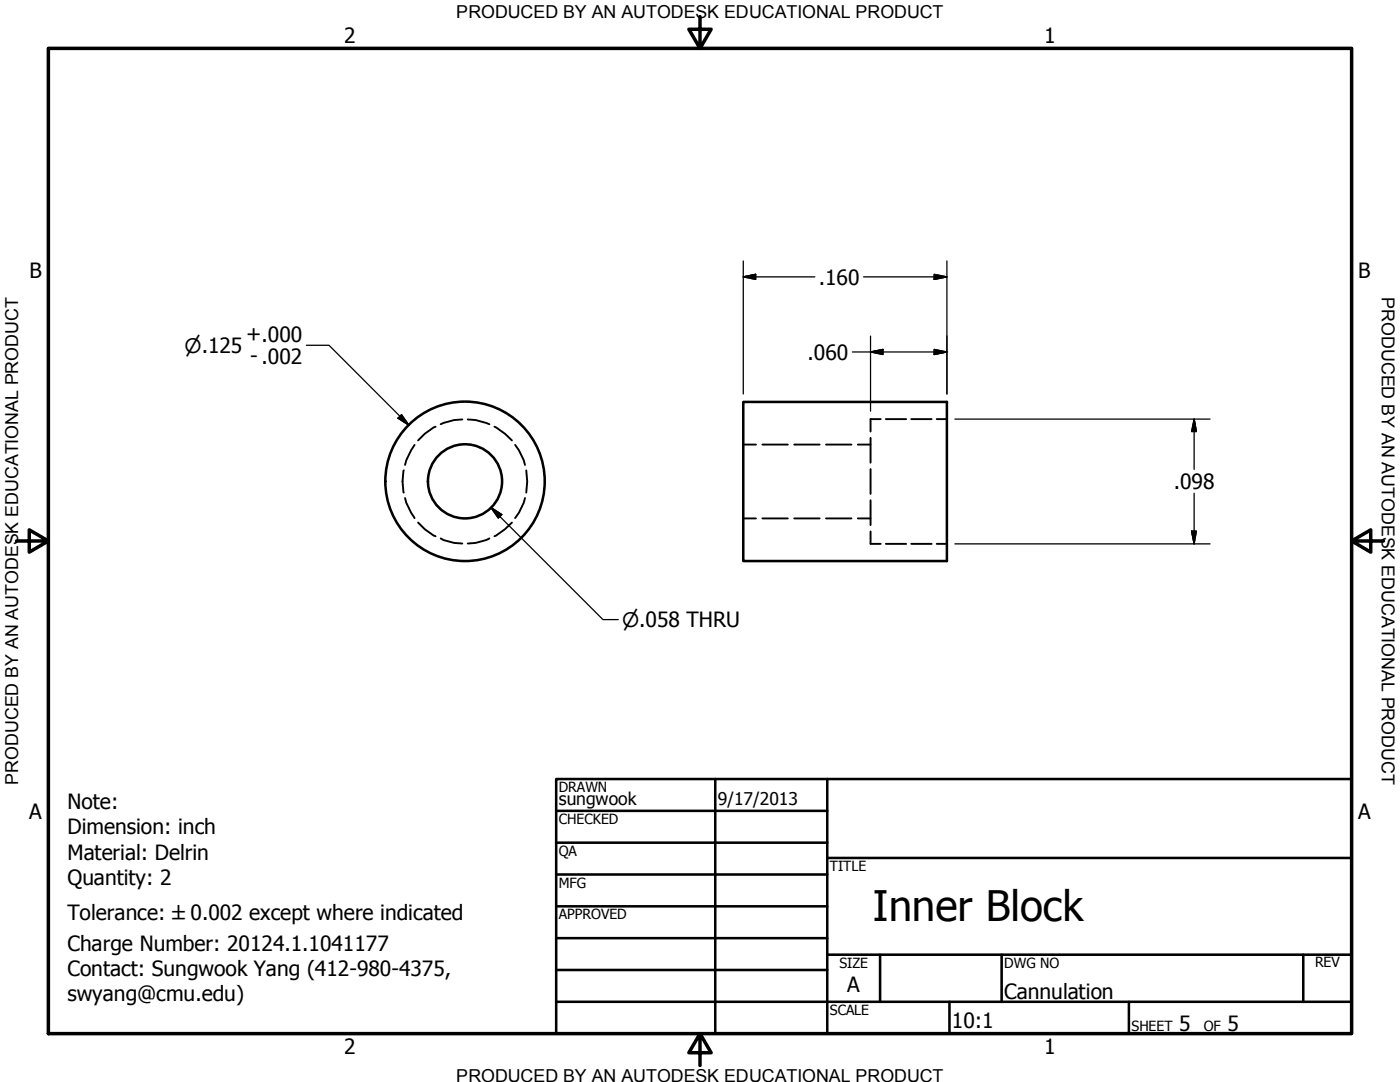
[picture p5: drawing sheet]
<svg xmlns="http://www.w3.org/2000/svg" width="279mm" height="216mm" viewBox="0 0 279 216" stroke-linecap="round" stroke-linejoin="round" font-family="sans-serif">
<!-- layer: Hidden (ANSI) -->
<g fill="none" stroke="#000" stroke-width=".38">
<path d="M80.6 93.9a9.9 9.9 0 0 0 0 4.4M80.8 99.4l.3 .9 .9 2 .7 1.1M82.7 88.8l-.7 1.1-.9 1.9-.3 1M86.9 85.2l-.3 .1-1.8 1.3-1.4 1.3M92.3 83.7l-1.7 .1-2.7 .8M93.3 83.7l1.6 .1 2.8 .8M98.7 85.2l2.1 1.4 1.4 1.3M102.8 88.8l.8 1.1 .9 1.9 .3 1M104.8 99.4l-.3 .9-.9 2-.8 1.1M105 93.9a13.1 13.1 0 0 1 0 4.4M148.3 88.7h2.6M152.1 88.7h5.1"/>
<path d="M158.5 88.7h5.1M164.8 88.7h5.1M171.2 88.7h2.5M173.7 87.4v4.9M173.7 93.6v5M173.7 99.8v5M175.8 83.6h-2.1v2.5M176.8 83.6h4M181.9 83.6h4M186.9 83.6h2.1M83.4 104.3l1.4 1.3 1.8 1.3 .3 .1M87.9 107.4l.6 .4 2.1 .5 1.7 .2"/>
<path d="M97.7 107.4l-.7 .4-2.1 .5-1.6 .2M102.2 104.3l-1.4 1.3-2.1 1.4M148.3 103.4h2.6M152.1 103.4h5.1M158.5 103.4h5.1M164.8 103.4h5.1M171.2 103.4h2.5M173.7 106v2.5h2.1M176.8 108.5h4M181.9 108.5h4M186.9 108.5h2.1"/>
</g>
<!-- layer: Visible (ANSI) -->
<g fill="none" stroke="#000" stroke-width=".51">
<path d="M148.3 80.2h40.7v31.8h-40.7z"/>
<circle cx="92.8" cy="96" r="7.4"/>
<circle cx="92.8" cy="96" r="15.9"/>
</g>
<!-- layer: Border (ANSI) -->
<path d="M9.7 9.7h260v196.5h-260zM139.7 3.3v6.4l-2.2-3.9h4.4l-2.2 3.9M3.3 107.9h6.4l-3.9-2.2v4.5l3.9-2.3M269.7 107.9l3.9 2.3v-4.5l-3.9 2.2h6.4M139.7 206.2l2.2 3.9h-4.4l2.2-3.9v6.4" fill="none" stroke="#000" stroke-width=".7"/>
<!-- layer: Title (ANSI) -->
<g fill="none" stroke="#000" stroke-width=".51">
<path d="M111 155.4h158.7v50.8h-158.7zM142.7 155.4v50.8M165.1 155.4v50.8M111 161.8h54.1M111 168.1h54.1M111 174.5h54.1M165.1 171.2h104.6M111 180.8h54.1M111 187.2h54.1M111 193.5h54.1M111 199.9h158.7M165.1 190.5h104.6"/>
<path d="M175.6 190.5v9.4M189.5 199.9v6.3M199.9 190.5v9.4M225.3 199.9v6.3M260.1 190.5v9.4"/>
</g>
<!-- layer: Dimension (ANSI) -->
<g fill="none" stroke="#000" stroke-width=".25">
<path d="M148.3 55.2l2.5-.5v1.1zM148.3 55.2h14.3M148.3 52.1v26.5M172.3 55.2h16.7M186.4 54.7l2.6 .5-2.6 .6zM189 52.1v26.5M61.2 68.9h4.5l15.9 15.9M170.1 70.2h18.9M173.7 70.2l2.5-.5v1zM173.7 67.1v14.9M186.4 69.7l2.6 .5-2.6 .5zM79.4 83.4l.7-.7 1.5 2.1z"/>
<path d="M190.6 83.6h50.9M238.3 83.6l.5 2.5h-1zM238.3 83.6v10.1M238.3 98.4v10.1M190.6 108.5h50.9M237.8 106h1l-.5 2.5z"/>
</g>
<g fill="#000" stroke="#000" stroke-width=".25">
<path d="M148.3 55.2l2.5-.5zM148.3 55.2l2.5-.5v1.1zM186.4 55.8l2.6-.6zM186.4 54.7l2.6 .5-2.6 .6zM173.7 70.2l2.5-.5zM173.7 70.2l2.5-.5v1zM186.4 70.7l2.6-.5zM186.4 69.7l2.6 .5-2.6 .5zM79.4 83.4l2.2 1.4zM79.4 83.4l.7-.7 1.5 2.1zM238.3 83.6l.5 2.5zM238.3 83.6l.5 2.5h-1z"/>
<path d="M237.8 106l.5 2.5zM237.8 106h1l-.5 2.5z"/>
</g>
<!-- layer: Symbol (ANSI) -->
<path d="M98 101.3l2.1 1.4-.7 .7zM98 101.3l22.3 22.3h3.1" fill="none" stroke="#000" stroke-width=".25"/>
<path d="M98 101.3l2.1 1.4zM98 101.3l2.1 1.4-.7 .7z" fill="#000" stroke="#000" stroke-width=".25"/>
<text font-size="8.4" x="174.2" y="183.8">Inner Block</text>
<g font-size="4.2">
<text x="68.7" y="8.6">2</text>
<text x="208.4" y="8.6">1</text>
<text x="5.9" y="55.5">B</text>
<text x="163.4" y="56.8">.160</text>
<text x="271.1" y="55.5">B</text>
<text x="49.1" y="68.1">+.000</text>
<text x="161.2" y="71.8">.060</text>
<text x="49.9" y="72.4">- .002</text>
<text x="234.3" y="97.6">.098</text>
<text x="13.5" y="161.5">Note:</text>
<text x="5.8" y="163.4">A</text>
<text x="13.5" y="166.5">Dimension: inch</text>
<text x="271" y="163.4">A</text>
<text x="13.5" y="171.5">Material: Delrin</text>
<text x="13.5" y="176.5">Quantity: 2</text>
<text x="13.5" y="183.6">Tolerance: ±0.002 except where indicated</text>
<text x="13.5" y="189.8">Charge Number: 20124.1.1041177</text>
<text x="13.5" y="194.8">Contact: Sungwook Yang (412-980-4375,</text>
<text x="169.1" y="198">A</text>
<text x="13.5" y="199.8">swyang@cmu.edu)</text>
<text x="200.4" y="199.3">Cannulation</text>
<text x="190" y="205">10:1</text>
<text x="235.3" y="205.7">5</text>
<text x="245" y="205.7">5</text>
<text x="68.7" y="210.3">2</text>
<text x="208.4" y="210.3">1</text>
</g>
<g font-size="4">
<text x="36.8" y="70.5">⌀.125</text>
<text x="124.1" y="125.2">⌀.058 THRU</text>
</g>
<g font-size="3.6">
<text x="91.1" y="3.6">PRODUCED BY AN AUTODESK EDUCATIONAL PRODUCT</text>
<text x="275.8" y="59.3" transform="rotate(90 275.8 59.3)">PRODUCED BY AN AUTODESK EDUCATIONAL PRODUCT</text>
<text x="3.6" y="156.6" transform="rotate(-90 3.6 156.6)">PRODUCED BY AN AUTODESK EDUCATIONAL PRODUCT</text>
<text x="91.1" y="215.9">PRODUCED BY AN AUTODESK EDUCATIONAL PRODUCT</text>
</g>
<g font-size="3.5">
<text x="111.5" y="160.6">sungwook</text>
<text x="143.3" y="160.7">9/17/2013</text>
</g>
<g font-size="2.8">
<text x="111.5" y="158">DRAWN</text>
<text x="111.5" y="164.4">CHECKED</text>
<text x="111.5" y="170.8">QA</text>
<text x="165.6" y="173.7">TITLE</text>
<text x="111.5" y="177.1">MFG</text>
<text x="111.5" y="183.5">APPROVED</text>
<text x="167.5" y="193.1">SIZE</text>
<text x="200.4" y="193.1">DWG NO</text>
<text x="262.4" y="193">REV</text>
<text x="165.6" y="202.5">SCALE</text>
<text x="225.8" y="205.7">SHEET</text>
<text x="240.2" y="205.7">OF</text>
</g>
</svg>
